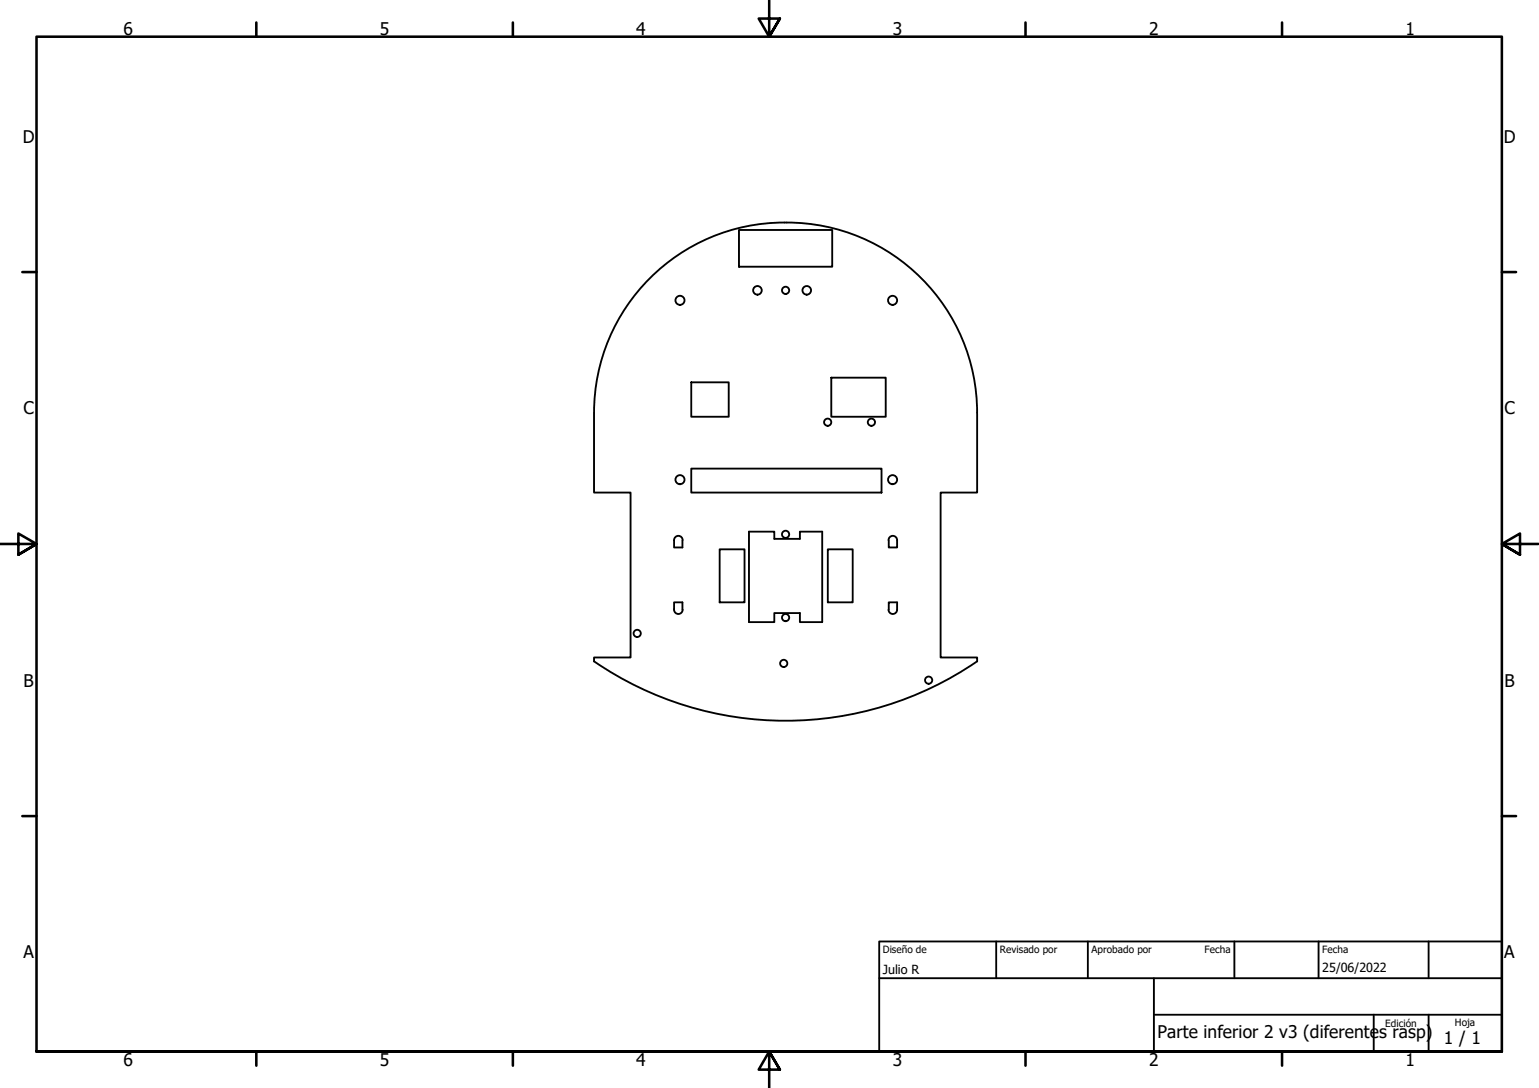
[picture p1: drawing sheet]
<svg xmlns="http://www.w3.org/2000/svg" width="420mm" height="297mm" viewBox="0 0 420 297" stroke-linecap="round" stroke-linejoin="round" font-family="sans-serif">
<!-- layer: Visible (ISO) -->
<g fill="none" stroke="#000" stroke-width=".51">
<path d="M201.7 62.8h25.5v10h-25.5zM188.7 104.4h10.2v9.4h-10.2zM226.9 103.1h14.9v10.7h-14.9zM188.7 127.9h52v6.6h-52zM186.4 147.5a1.17 1.17 0 0 0-1.2-1.2 1.17 1.17 0 0 0-1.2 1.2v2h2.3v-2M196.5 150h6.8v14.5h-6.8zM204.5 145.1h6.9v2h7v-2h6.1v24.7h-6.1v-2.4h-7v2.4h-6.9zM226 150h6.8v14.5h-6.8zM242.6 147.5a1.17 1.17 0 0 1 1.2-1.2 1.17 1.17 0 0 1 1.1 1.2v2h-2.3v-2M186.4 166.5a1.17 1.17 0 0 1-1.2 1.1 1.17 1.17 0 0 1-1.2-1.1v-2h2.3v2M242.6 166.5a1.17 1.17 0 0 0 1.1 1.1 1.17 1.17 0 0 0 1.2-1.1v-2h-2.3v2M162.2 180.5a92.4 92.4 0 0 0 104.6 .1"/>
<path d="M162.2 180.6v-1.1h9.9v-45h-9.9v-21.7a52.3 52.3 0 0 1 52.3-52 52.3 52.3 0 0 1 52.3 51.9v21.8h-10v45h10v1.1"/>
<circle cx="206.8" cy="79.3" r="1.17"/>
<circle cx="214.5" cy="79.3" r=".98"/>
<circle cx="220.2" cy="79.3" r="1.17"/>
<circle cx="185.6" cy="82" r="1.24"/>
<circle cx="243.7" cy="82" r="1.24"/>
<circle cx="226" cy="115.3" r=".98"/>
<circle cx="237.9" cy="115.3" r=".98"/>
<circle cx="185.6" cy="131" r="1.24"/>
<circle cx="243.7" cy="131" r="1.24"/>
<circle cx="214.5" cy="145.9" r=".98"/>
<circle cx="174" cy="172.9" r=".98"/>
<circle cx="214.5" cy="168.6" r=".98"/>
<circle cx="214" cy="181.1" r=".98"/>
<circle cx="253.5" cy="185.7" r=".98"/>
</g>
<!-- layer: Borde (ISO) -->
<g fill="none" stroke="#000" stroke-width=".7">
<path d="M70 6.1v3.9M140 6.1v3.9M210 0v10l-2.9-4.9h5.8l-2.9 4.9 2.9-4.9M280 6.1v3.9M350 6.1v3.9M6.1 74.3h3.9M410 74.3h3.9M0 148.5h10l-5-2.8v5.7l5-2.9-5 2.9M420 148.5h-10l5-2.8v5.7l-5-2.9 5 2.9M6.1 222.8h3.9M410 222.8h3.9M10 287.1v-277.1h400v277.1h-400h400"/>
<path d="M70 287.1v3.8M140 287.1v3.8M212.9 292l-2.9-4.9 2.9 4.9h-5.8l2.9-4.9v9.9M280 287.1v3.8M350 287.1v3.8"/>
</g>
<path d="M240 257h170v30.1h-170zM272 257v10.1M297 257v10.1M337 257v10.1M360 257v10.1M390 257v10.1M240 267.1h170M315 277h95M315 267.1v20M375 277v10.1M390 277v10.1" fill="none" stroke="#000" stroke-width=".51"/>
<g font-size="4.8">
<text x="33.7" y="9.6">6</text>
<text x="103.7" y="9.6">5</text>
<text x="173.7" y="9.6">4</text>
<text x="243.7" y="9.6">3</text>
<text x="313.7" y="9.6">2</text>
<text x="383.7" y="9.6">1</text>
<text x="6.2" y="38.9">D</text>
<text x="410.5" y="38.9">D</text>
<text x="6.4" y="113.1">C</text>
<text x="410.7" y="113.1">C</text>
<text x="6.4" y="187.4">B</text>
<text x="410.7" y="187.4">B</text>
<text x="6.4" y="261.7">A</text>
<text x="410.7" y="261.7">A</text>
<text x="316" y="283.4">Parte inferior 2 v3 (diferentes rasp)</text>
<text x="394.2" y="285">1 / 1</text>
<text x="33.7" y="290.9">6</text>
<text x="103.7" y="290.9">5</text>
<text x="173.7" y="290.9">4</text>
<text x="243.7" y="290.9">3</text>
<text x="313.7" y="290.9">2</text>
<text x="383.7" y="290.9">1</text>
</g>
<g font-size="3.4">
<text x="241" y="266">Julio R</text>
<text x="361" y="265.5">25/06/2022</text>
</g>
<g font-size="2.7">
<text x="241" y="260.2">Diseño de</text>
<text x="273" y="260.1">Revisado por</text>
<text x="298" y="260.1">Aprobado por</text>
<text x="328.9" y="260.1">Fecha</text>
<text x="361" y="260.1">Fecha</text>
<text x="378.2" y="280.3">Edición</text>
<text x="397.2" y="280">Hoja</text>
</g>
</svg>
